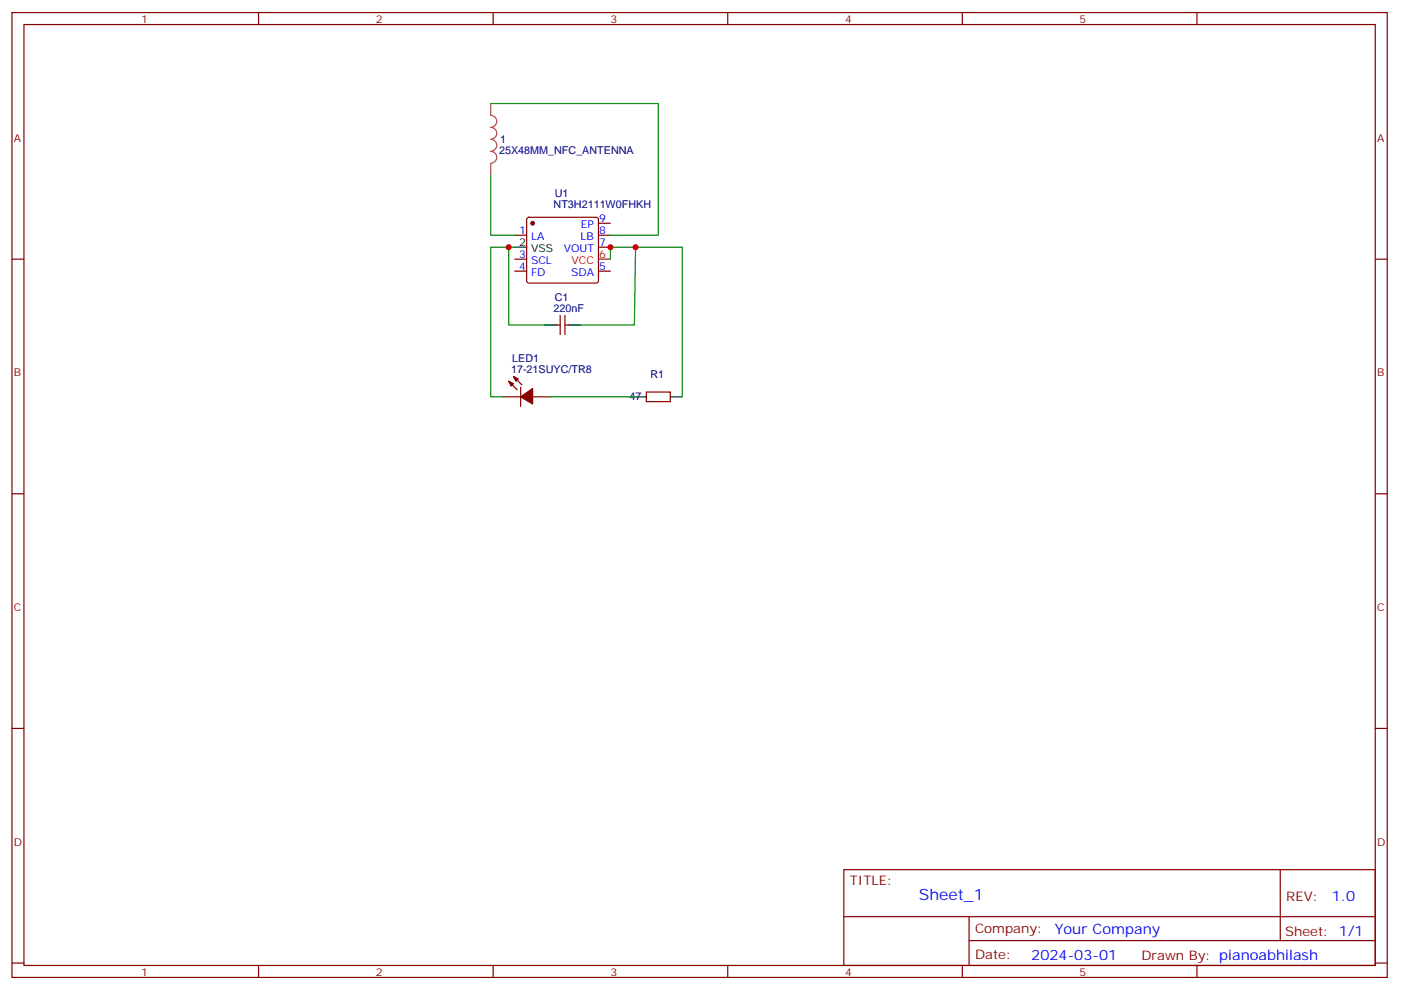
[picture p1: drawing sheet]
<svg xmlns="http://www.w3.org/2000/svg" width="413mm" height="292mm" viewBox="0 0 413 292" stroke-linecap="round" stroke-linejoin="round" font-family="sans-serif">
<g fill="none" stroke="#870000" stroke-width=".35">
<path d="M3.5 3.7h405.4v284.3h-405.4zM7.1 7.2h398.2v277.3h-398.2zM76.2 3.7v3.5M145.3 3.7v3.5M214.5 3.7v3.5M283.6 3.7v3.5M352.8 3.7v3.5M3.5 76.4h3.6M151.7 76.4h3.5M151.7 69.3h3.5M151.7 79.9h3.5M155.5 64.2l.4-.2h19.8l.5 .2 .2 .5v18l-.2 .5-.5 .2h-19.8l-.5-.2-.2-.5v-18z"/>
<path d="M176.4 65.8h3.5M176.4 69.3h3.5M176.4 72.8h3.5M176.4 79.9h3.5M405.3 76.4h3.6M164 95.8h1.1M165.1 93v5.6M166.5 93v5.6M166.5 95.8h1.1M148.2 116.9h5.3M149.9 112.4l2.5 2.4M151.3 110.9l2.5 2.5"/>
<path d="M153.5 114.1v5.7M157 116.9h5.3M190.5 115.5h7.1v2.9h-7.1zM3.5 145.5h3.6M405.3 145.5h3.6M3.5 214.7h3.6M405.3 214.7h3.6M248.7 256.3h156.6v28.2h-156.6zM377.3 256.3v20.9M248.7 270.1h156.5M285.6 277.2h119.6M285.6 270.1v14.2"/>
<path d="M3.5 283.8h3.6M76.2 284.5v3.5M145.3 284.5v3.5M214.5 284.5v3.5M283.6 284.5v3.5M352.8 284.5v3.5M405.3 283.8h3.6"/>
</g>
<path d="M176.4 76.4h3.5" fill="none" stroke="#f00" stroke-width=".35"/>
<path d="M151.7 72.8h3.5M160.5 95.8h3.5M167.6 95.8h3.5M187 116.9h3.5M197.6 116.9h3.5" fill="none" stroke="#000" stroke-width=".35"/>
<g fill="#870000" stroke="#870000" stroke-width=".35">
<path d="M149.9 112.4l1.4 .7-.7 .7z"/>
<path d="M151.3 110.9l1.5 .8-.8 .7z"/>
<path d="M153.5 116.9l3.5-2.4v4.6z"/>
<circle cx="157" cy="65.8" r=".53"/>
</g>
<path d="M144.6 30.5v3.5a1.76 1.76 0 0 1 1.8 1.8 1.76 1.76 0 0 1-1.8 1.7 1.76 1.76 0 0 1 1.8 1.8 1.76 1.76 0 0 1-1.8 1.7 1.76 1.76 0 0 1 1.8 1.8 1.76 1.76 0 0 1-1.8 1.8 1.76 1.76 0 0 1 1.8 1.7 1.76 1.76 0 0 1-1.8 1.8M144.6 48.2v3.5" fill="none" stroke="#a64a4a" stroke-width=".35"/>
<path d="M144.6 30.5h49.4v38.8h-14.1M144.6 51.7v17.6h7.1M149.9 72.8v23h10.6M151.7 72.8h-7.1v44.1h3.6M179.9 76.4v-3.6h21.2v44.1M187.3 72.8l-.3 23h-15.9M162.3 116.9h24.7" fill="none" stroke="#008700" stroke-width=".35"/>
<g fill="#c00">
<circle cx="149.9" cy="72.8" r=".88"/>
<circle cx="179.9" cy="72.8" r=".88"/>
<circle cx="187.3" cy="72.8" r=".88"/>
</g>
<text font-size="4.6" fill="#00f" x="270.8" y="265.3">Sheet_1</text>
<g font-size="4.2" fill="#00f">
<text x="392.5" y="265.6">1.0</text>
<text x="310.9" y="275.1">Your Company</text>
<text x="304" y="282.9">2024-03-01</text>
</g>
<g font-size="3.9" fill="#800">
<text x="250.5" y="260.9">TITLE:</text>
<text x="379.1" y="265.6">REV:</text>
<text x="287.4" y="275.1">Company:</text>
<text x="378.7" y="275.7">Sheet: 1/1</text>
<text x="287.4" y="282.8">Date:</text>
<text x="336.4" y="282.8">Drawn By: pianoabhilash</text>
</g>
<g font-size="3.2" fill="#800">
<text x="41.6" y="6.7">1</text>
<text x="110.8" y="6.7">2</text>
<text x="179.9" y="6.7">3</text>
<text x="249.1" y="6.7">4</text>
<text x="318.2" y="6.7">5</text>
<text x="4.1" y="41.8">A</text>
<text x="405.9" y="41.8">A</text>
<text x="4.1" y="110.9">B</text>
<text x="405.9" y="110.9">B</text>
<text x="4.1" y="180.1">C</text>
<text x="405.9" y="180.1">C</text>
<text x="4.1" y="249.2">D</text>
<text x="405.9" y="249.2">D</text>
<text x="41.6" y="287.5">1</text>
<text x="110.8" y="287.5">2</text>
<text x="179.9" y="287.5">3</text>
<text x="249.1" y="287.5">4</text>
<text x="318.2" y="287.5">5</text>
</g>
<g font-size="3.2" fill="#000080">
<text x="147.1" y="45.3">25X48MM_NFC_ANTENNA</text>
<text x="147.5" y="42.2">1</text>
<text x="163.5" y="58">U1</text>
<text x="163.2" y="61.2">NT3H2111W0FHKH</text>
<text x="163.5" y="88.7">C1</text>
<text x="163.2" y="91.9">220nF</text>
<text x="151" y="106.7">LED1</text>
<text x="150.6" y="109.9">17-21SUYC/TR8</text>
<text x="191.7" y="111.3">R1</text>
<text x="185.6" y="118">47</text>
</g>
<g font-size="3.2" fill="#00f">
<text x="176.6" y="65.4">9</text>
<text x="153" y="69">1</text>
<text x="156.5" y="70.7">LA</text>
<text x="171.1" y="70.7">LB</text>
<text x="171.2" y="67.2">EP</text>
<text x="176.6" y="69">8</text>
<text x="153" y="76">3</text>
<text x="156.5" y="77.8">SCL</text>
<text x="166.1" y="74.3">VOUT</text>
<text x="176.6" y="72.5">7</text>
<text x="153" y="79.6">4</text>
<text x="156.5" y="81.3">FD</text>
<text x="168.3" y="81.3">SDA</text>
<text x="176.6" y="79.6">5</text>
</g>
<g font-size="3.2">
<text x="153" y="72.5">2</text>
<text x="156.5" y="74.3">VSS</text>
</g>
<g font-size="3.2" fill="#f00">
<text x="168.5" y="77.8">VCC</text>
<text x="176.6" y="76">6</text>
</g>
</svg>
